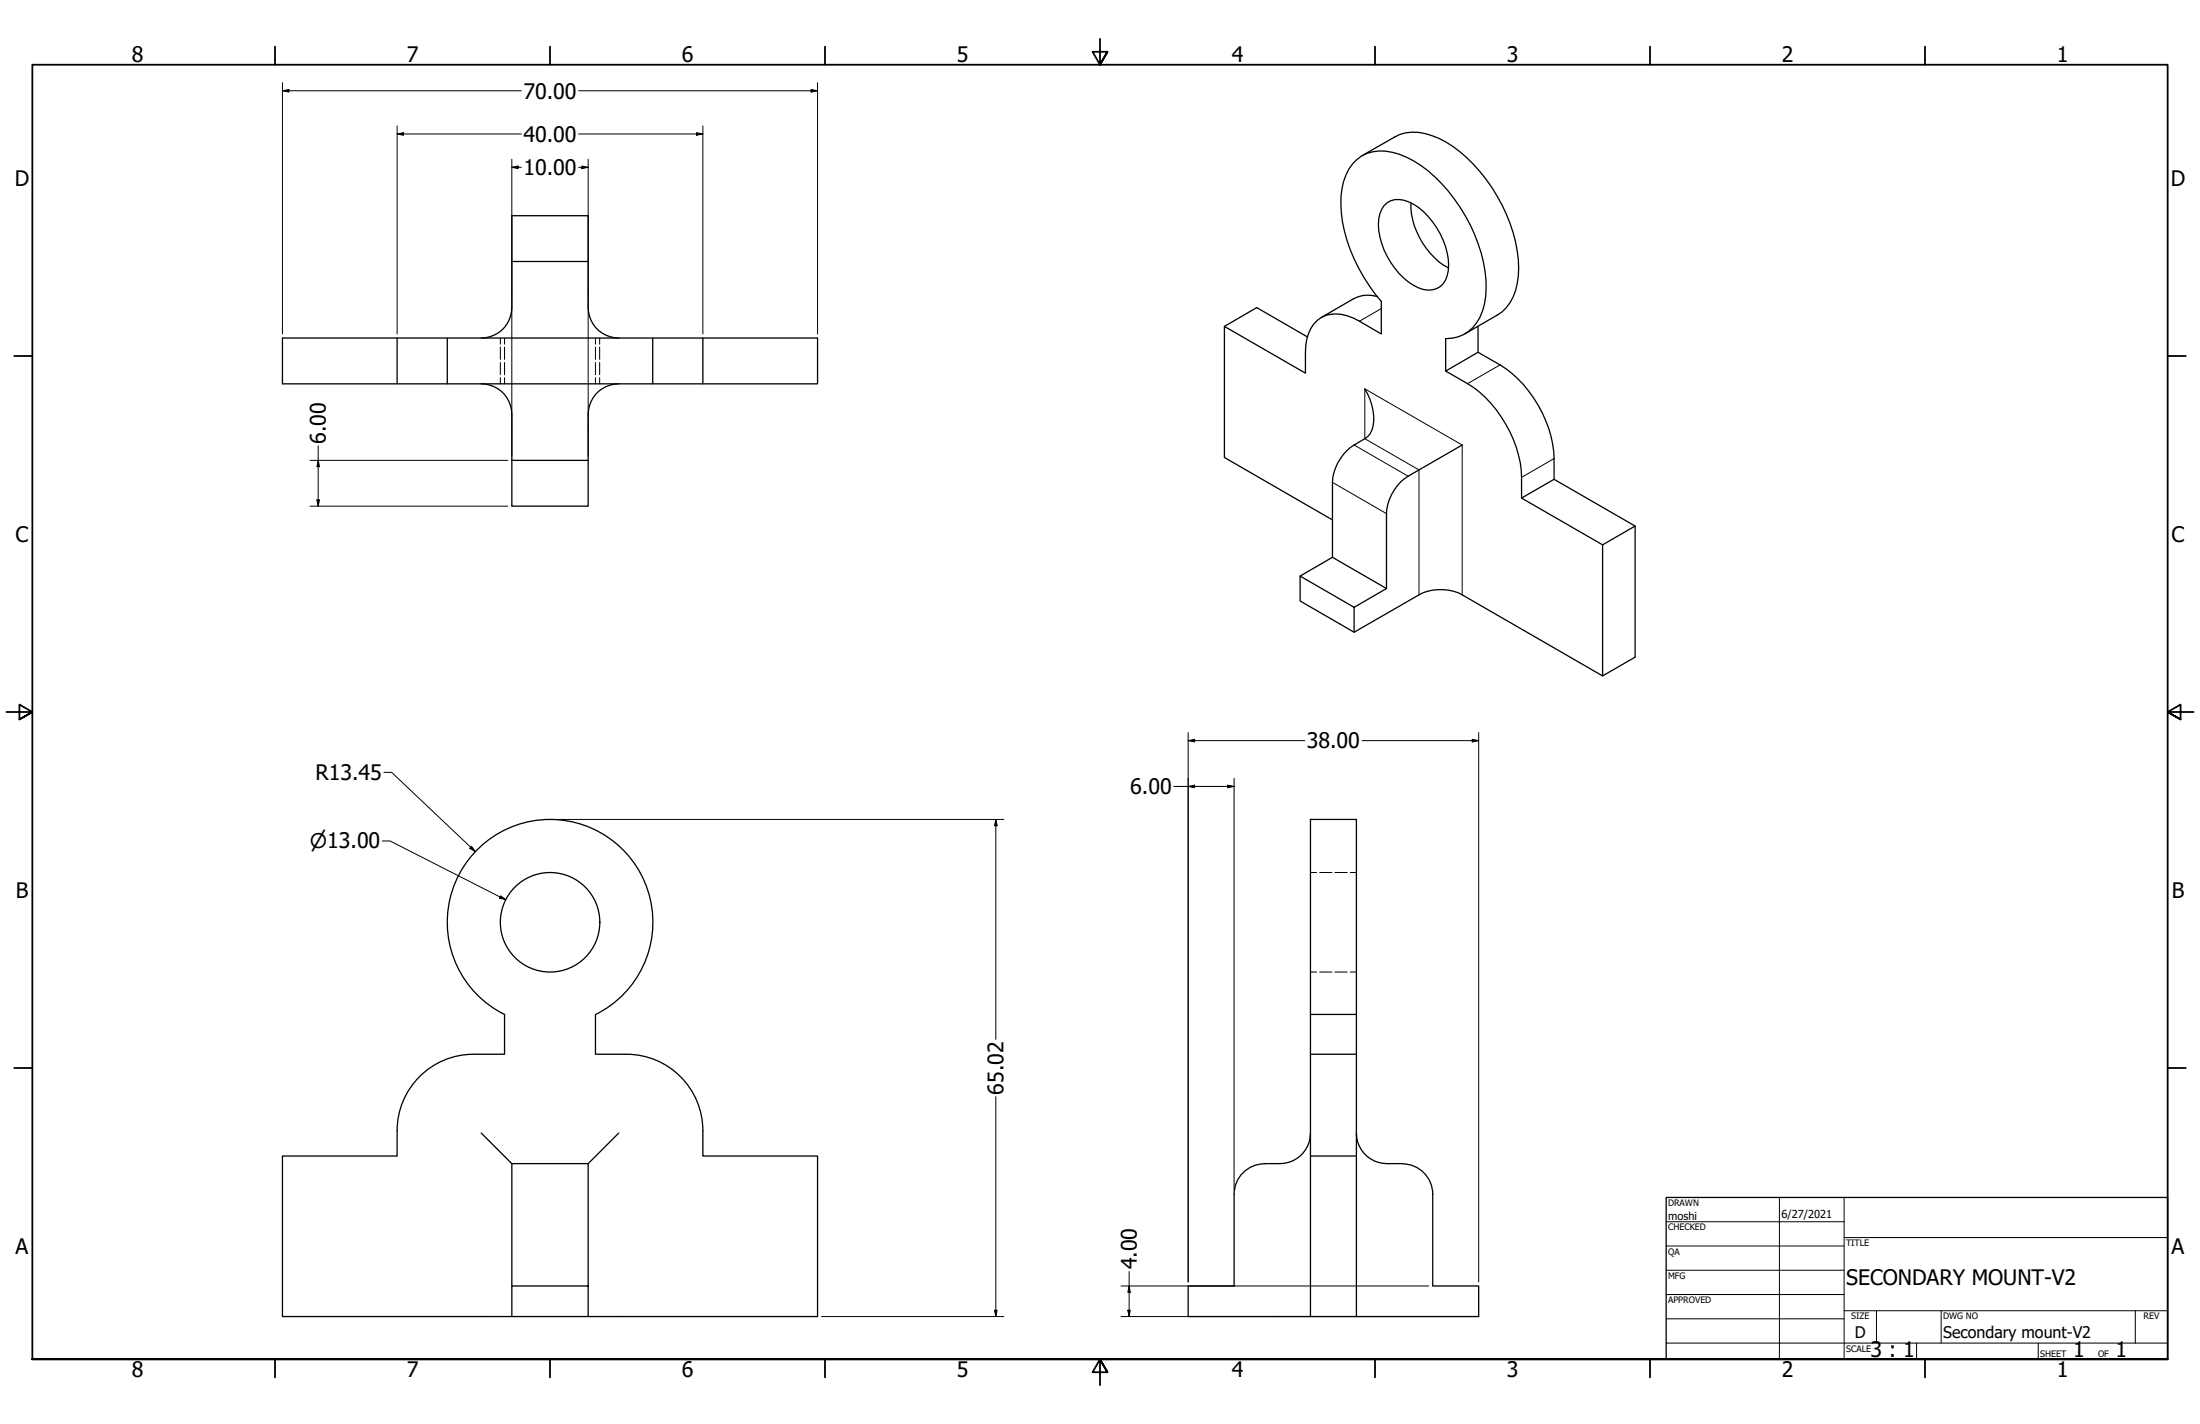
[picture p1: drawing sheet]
<svg xmlns="http://www.w3.org/2000/svg" width="864mm" height="559mm" viewBox="0 0 864 559" stroke-linecap="round" stroke-linejoin="round" font-family="sans-serif">
<!-- layer: Visible (ANSI) -->
<g fill="none" stroke="#000" stroke-width=".51">
<path d="M534.7 61.1l12.7-7.3a17 17 0 0 1 14.6-.6 48.3 48.3 0 0 1 21.4 17.3 61.2 61.2 0 0 1 12.7 34.7 22.1 22.1 0 0 1-6.4 17.2l-14.6 8.6M553.8 79.6a29.6 29.6 0 0 0 14.8 25.6M543.2 80.8a7.9 7.9 0 0 1 9.7-1.6 28.9 28.9 0 0 1 14.5 17.5 18.5 18.5 0 0 1 0 13.2 7.7 7.7 0 0 1-10.6 3.1 29.4 29.4 0 0 1-15.6-27.1l.5-2zM200.9 102.6h30M230.9 102.6v-18h-30v36a12 12 0 0 1-12 12.1M230.9 102.6v18a12 12 0 0 0 12 12.1M540.6 116.3a12.2 12.2 0 0 0-9.2 .9l-12.7 7.4M110.9 132.7h210v17.9h-210zM155.9 132.7v17.9M175.6 132.7v17.9M256.2 132.7v17.9M275.9 132.7v17.9"/>
<path d="M480.6 128.1l12.7-7.4 19.9 11.5M580.2 128v10.2a54 54 0 0 1 17.8 12.7 48.9 48.9 0 0 1 12 37.2l31.9 18.3v51.5l-12.8 7.3M580.2 138.2l-12.7 7.4M188.9 150.6a12 12 0 0 1 12 12v18.1h30M242.9 150.6a12 12 0 0 0-12 12v18.1M535.7 152.6a20.3 20.3 0 0 1 2.8 16.2l-.7 1.4-2.1 1.9a20.3 20.3 0 0 0-12.5 15.4l-.2 31.2M574 174.6l-17 9.8a20.2 20.2 0 0 0-12.6 15.4l-.1 31.1M200.9 180.7v17.9h30v-17.9M610 188.1l-12.7 7.4M523 218.7l21.3 12.2-12.7 7.4M523 204l-42.4-24.5v-51.4l31.8 18.3v-8.1a15.5 15.5 0 0 1 6.3-13.7 13.9 13.9 0 0 1 12.6 .2l10.9 6.3v-12.8a63.7 63.7 0 0 1-15.8-38.1 22.6 22.6 0 0 1 6.2-17.6 16.1 16.1 0 0 1 16.6-2.1 47.5 47.5 0 0 1 21.7 17.5 60.9 60.9 0 0 1 12.5 35.2 21.3 21.3 0 0 1-7 16.9 14.3 14.3 0 0 1-8.9 2.8v12.7a52.7 52.7 0 0 1 17.8 12.7 48.2 48.2 0 0 1 12 37.2l31.8 18.3v51.4l-55.1-31.8a18.5 18.5 0 0 0-17 0l-25.4 14.7M523 218.7l-12.7 7.4"/>
<path d="M641.9 206.4l-12.8 7.4M510.3 226.1l21.3 12.2v9.8l-21.3-12.3zM198.1 398.1v15.6h-12.2M198.1 398.1a40.4 40.4 0 0 1-13.6-61.4 40.4 40.4 0 0 1 62.9 0 40.4 40.4 0 0 1-13.6 61.4M233.7 398.1v15.6h12.2M514.4 398.1h18M185.9 413.7a30 30 0 0 0-30 30v9.9h-45v63h90M245.9 413.7a30 30 0 0 1 30 30v9.9h45v63h-90M514.4 413.7h18M188.9 444.6l12 12M242.9 444.6l-12 12M496.4 456.7a12 12 0 0 0-12 12"/>
<path d="M514.4 444.6a12 12 0 0 1-12 12h-6M514.4 453.6h18M532.4 444.6a12 12 0 0 0 12 12h6M550.5 456.7a12 12 0 0 1 11.9 12M484.4 468.6v36h-18v12h66M562.4 468.6v36h18.1v12h-48.1M200.9 504.6h30v12h-30zM200.9 504.6v-48h30v48M514.4 516.6v-195h18v195"/>
<circle cx="215.9" cy="361.9" r="19.5"/>
</g>
<!-- layer: Hidden (ANSI) -->
<g fill="none" stroke="#000" stroke-width=".39">
<path d="M196.4 132.7v2.4M196.4 136.2v4.8M198.1 132.7v2.4M198.1 136.2v4.8M233.7 132.7v2.4M233.7 136.2v4.8M235.4 132.7v2.4M235.4 136.2v4.8M196.4 142.2v4.9M196.4 148.2v2.4M198.1 142.2v4.9M198.1 148.2v2.4"/>
<path d="M233.7 142.2v4.9M233.7 148.2v2.4M235.4 142.2v4.9M235.4 148.2v2.4M514.4 342.4h2.4M518 342.4h4.9M524 342.4h4.8M530 342.4h2.4M514.4 381.4h2.4M518 381.4h4.9M524 381.4h4.8M530 381.4h2.4"/>
</g>
<!-- layer: Visible Narrow (ANSI) -->
<path d="M542.2 121.1l-8.5 4.9M588.8 143.2l-12.7 7.4M531.6 174.6l21.2 12.3M610 180l-12.7 7.3M523 189.3l21.3 12.2M557 233.4v-49l-21.3-12.3v-19.5l38.3 22v58.8" fill="none" stroke="#000" stroke-width=".39"/>
<!-- layer: Border (ANSI) -->
<g fill="none" stroke="#000" stroke-width=".7">
<path d="M107.9 18.3v7.1M215.9 18.3v7.1M323.8 18.3v7.1M431.8 15.2v10.2l-2.9-5.1h5.8l-2.9 5.1 2.9-5.1M539.8 18.3v7.1M647.7 18.3v7.1M755.6 18.3v7.1M5.6 139.7h7.1M850.9 139.7h7.1M2.5 279.4h10.2l-5.1-2.9v5.8l5.1-2.9-5.1 2.9M861.1 279.4h-10.2l5.1-2.9v5.8l-5.1-2.9 5.1 2.9M5.6 419.1h7.1"/>
<path d="M850.9 419.1h7.1M12.7 533.4v-508h838.2v508h-838.2h838.2M107.9 533.4v7.1M215.9 533.4v7.1M323.8 533.4v7.1M434.7 538.5l-2.9-5.1 2.9 5.1h-5.8l2.9-5.1v10.2M539.8 533.4v7.1M647.7 533.4v7.1M755.6 533.4v7.1"/>
</g>
<!-- layer: Title (ANSI) -->
<g fill="none" stroke="#000" stroke-width=".39">
<path d="M654 479.4h69.9M698.5 469.9v63.5M723.9 469.9v63.5M654 488.9h69.9M654 498.5h69.9M723.9 485.6h127M654 508h69.9M654 517.5h69.9M723.9 514.3h127M736.6 514.3v12.7M762 514.3v12.7M838.2 514.3v12.7"/>
<path d="M654 527h196.9M752.3 527v6.4M800.1 527v6.4"/>
</g>
<path d="M654 469.9h196.9v63.5h-196.9z" fill="none" stroke="#000" stroke-width=".51"/>
<!-- layer: Dimension (ANSI) -->
<g fill="none" stroke="#000" stroke-width=".39">
<path d="M110.9 35.6l2.5-.5v1zM110.9 35.6h93.8M110.9 32.4v98.7M227.1 35.6h93.8M318.4 35.1l2.5 .5-2.5 .5zM320.9 32.4v98.7M155.9 52.6l2.5-.5v1zM155.9 52.6h48.8M155.9 49.4v81.7M227.1 52.6h48.8M273.4 52.1l2.5 .5-2.5 .5zM275.9 49.4v81.7"/>
<path d="M200.9 65.7l2.5-.5v1zM200.9 65.7h3.8M200.9 62.5v116.5M227.1 65.7h3.8M228.4 65.2l2.5 .5-2.5 .5zM230.9 62.5v116.5M124.9 174.9v23.7M121.7 198.6h77.6M121.7 180.7h77.6M124.4 196.2h1l-.5 2.4zM124.9 180.7l.5 2.4h-1zM466.4 290.6l2.5-.5v1z"/>
<path d="M466.4 290.6h45.8M466.4 287.5v215.5M534.7 290.6h45.8M577.9 290.1l2.6 .5-2.6 .5zM580.5 287.5v215.5M150.7 303.1h3l32.9 31.1M460.8 308.6h23.6M466.4 308.6l2.5-.5v1zM481.9 308.1l2.5 .5-2.5 .5zM484.4 305.4v161.6M150.1 330h3l45.4 23.1M185.1 332.1l1.5 2.1-2.2-1.3z"/>
<path d="M217.5 321.6h176.6M390.9 321.6l.5 2.4h-1zM390.9 321.6v86.3M196.5 351.5l2 1.6-2.4-.7zM390.9 430.3v86.3M443.2 499v17.6M322.5 516.6h71.6M390.4 514.2h1l-.5 2.4zM440.1 516.6h138.7M440.1 504.6h120.7M442.7 514.2h1l-.5 2.4zM443.2 504.6l.5 2.5h-1z"/>
</g>
<g fill="#000">
<path d="M110.9 35.6l2.5-.5v1z" fill-rule="evenodd"/>
<path d="M318.4 35.1l2.5 .5-2.5 .5z" fill-rule="evenodd"/>
<path d="M155.9 52.6l2.5-.5v1z" fill-rule="evenodd"/>
<path d="M273.4 52.1l2.5 .5-2.5 .5z" fill-rule="evenodd"/>
<path d="M200.9 65.7l2.5-.5v1z" fill-rule="evenodd"/>
<path d="M228.4 65.2l2.5 .5-2.5 .5z" fill-rule="evenodd"/>
<path d="M124.4 196.2h1l-.5 2.4z" fill-rule="evenodd"/>
<path d="M124.9 180.7l.5 2.4h-1z" fill-rule="evenodd"/>
<path d="M466.4 290.6l2.5-.5v1z" fill-rule="evenodd"/>
<path d="M577.9 290.1l2.6 .5-2.6 .5z" fill-rule="evenodd"/>
<path d="M466.4 308.6l2.5-.5v1z" fill-rule="evenodd"/>
<path d="M481.9 308.1l2.5 .5-2.5 .5z" fill-rule="evenodd"/>
<path d="M185.1 332.1l1.5 2.1-2.2-1.3z" fill-rule="evenodd"/>
<path d="M390.9 321.6l.5 2.4h-1z" fill-rule="evenodd"/>
<path d="M196.5 351.5l2 1.6-2.4-.7z" fill-rule="evenodd"/>
<path d="M390.4 514.2h1l-.5 2.4z" fill-rule="evenodd"/>
<path d="M442.7 514.2h1l-.5 2.4z" fill-rule="evenodd"/>
<path d="M443.2 504.6l.5 2.5h-1z" fill-rule="evenodd"/>
</g>
<g font-size="8.4">
<text x="51.7" y="24.4">8</text>
<text x="159.6" y="24.4">7</text>
<text x="267.6" y="24.4">6</text>
<text x="375.5" y="24.4">5</text>
<text x="483.5" y="24.4">4</text>
<text x="591.4" y="24.4">3</text>
<text x="699.4" y="24.4">2</text>
<text x="807.3" y="24.4">1</text>
<text x="205.5" y="38.7">70.00</text>
<text x="205.5" y="55.6">40.00</text>
<text x="205.5" y="68.7">10.00</text>
<text x="5.8" y="72.9">D</text>
<text x="852.1" y="72.9">D</text>
<text x="128" y="174.2" transform="rotate(-90 128 174.2)">6.00</text>
<text x="6.1" y="212.6">C</text>
<text x="852.4" y="212.6">C</text>
<text x="513" y="293.7">38.00</text>
<text x="123.8" y="306.1">R13.45</text>
<text x="443.7" y="311.7">6.00</text>
<text x="6.2" y="352.3">B</text>
<text x="852.5" y="352.3">B</text>
<text x="394" y="429.5" transform="rotate(-90 394 429.5)">65.02</text>
<text x="6.1" y="492">A</text>
<text x="852.4" y="492">A</text>
<text x="446.3" y="498.2" transform="rotate(-90 446.3 498.2)">4.00</text>
<text x="724.7" y="504.1">SECONDARY MOUNT-V2</text>
<text x="734.3" y="532.5">3 : 1</text>
<text x="813.8" y="532.6">1</text>
<text x="830.5" y="532.6">1</text>
<text x="51.7" y="540.5">8</text>
<text x="159.6" y="540.5">7</text>
<text x="267.6" y="540.5">6</text>
<text x="375.5" y="540.5">5</text>
<text x="483.5" y="540.5">4</text>
<text x="591.4" y="540.5">3</text>
<text x="699.4" y="540.5">2</text>
<text x="807.3" y="540.5">1</text>
</g>
<text font-size="7.9" x="121.6" y="332.9">⌀13.00</text>
<g font-size="6.3">
<text x="728.1" y="524.9">D</text>
<text x="762.8" y="525">Secondary mount-V2</text>
</g>
<g font-size="4.3">
<text x="654.8" y="478.6">moshi</text>
<text x="699.3" y="478">6/27/2021</text>
</g>
<g font-size="3.5">
<text x="654.8" y="473.2">DRAWN</text>
<text x="654.8" y="482.8">CHECKED</text>
<text x="724.7" y="488.9">TITLE</text>
<text x="654.8" y="492.3">QA</text>
<text x="654.8" y="501.8">MFG</text>
<text x="654.8" y="511.4">APPROVED</text>
<text x="726.7" y="517.7">SIZE</text>
<text x="762.8" y="517.7">DWG NO</text>
<text x="841.4" y="517.7">REV</text>
<text x="724.7" y="530.4">SCALE</text>
<text x="800.9" y="532.6">SHEET</text>
<text x="823.6" y="532.6">OF</text>
</g>
</svg>
